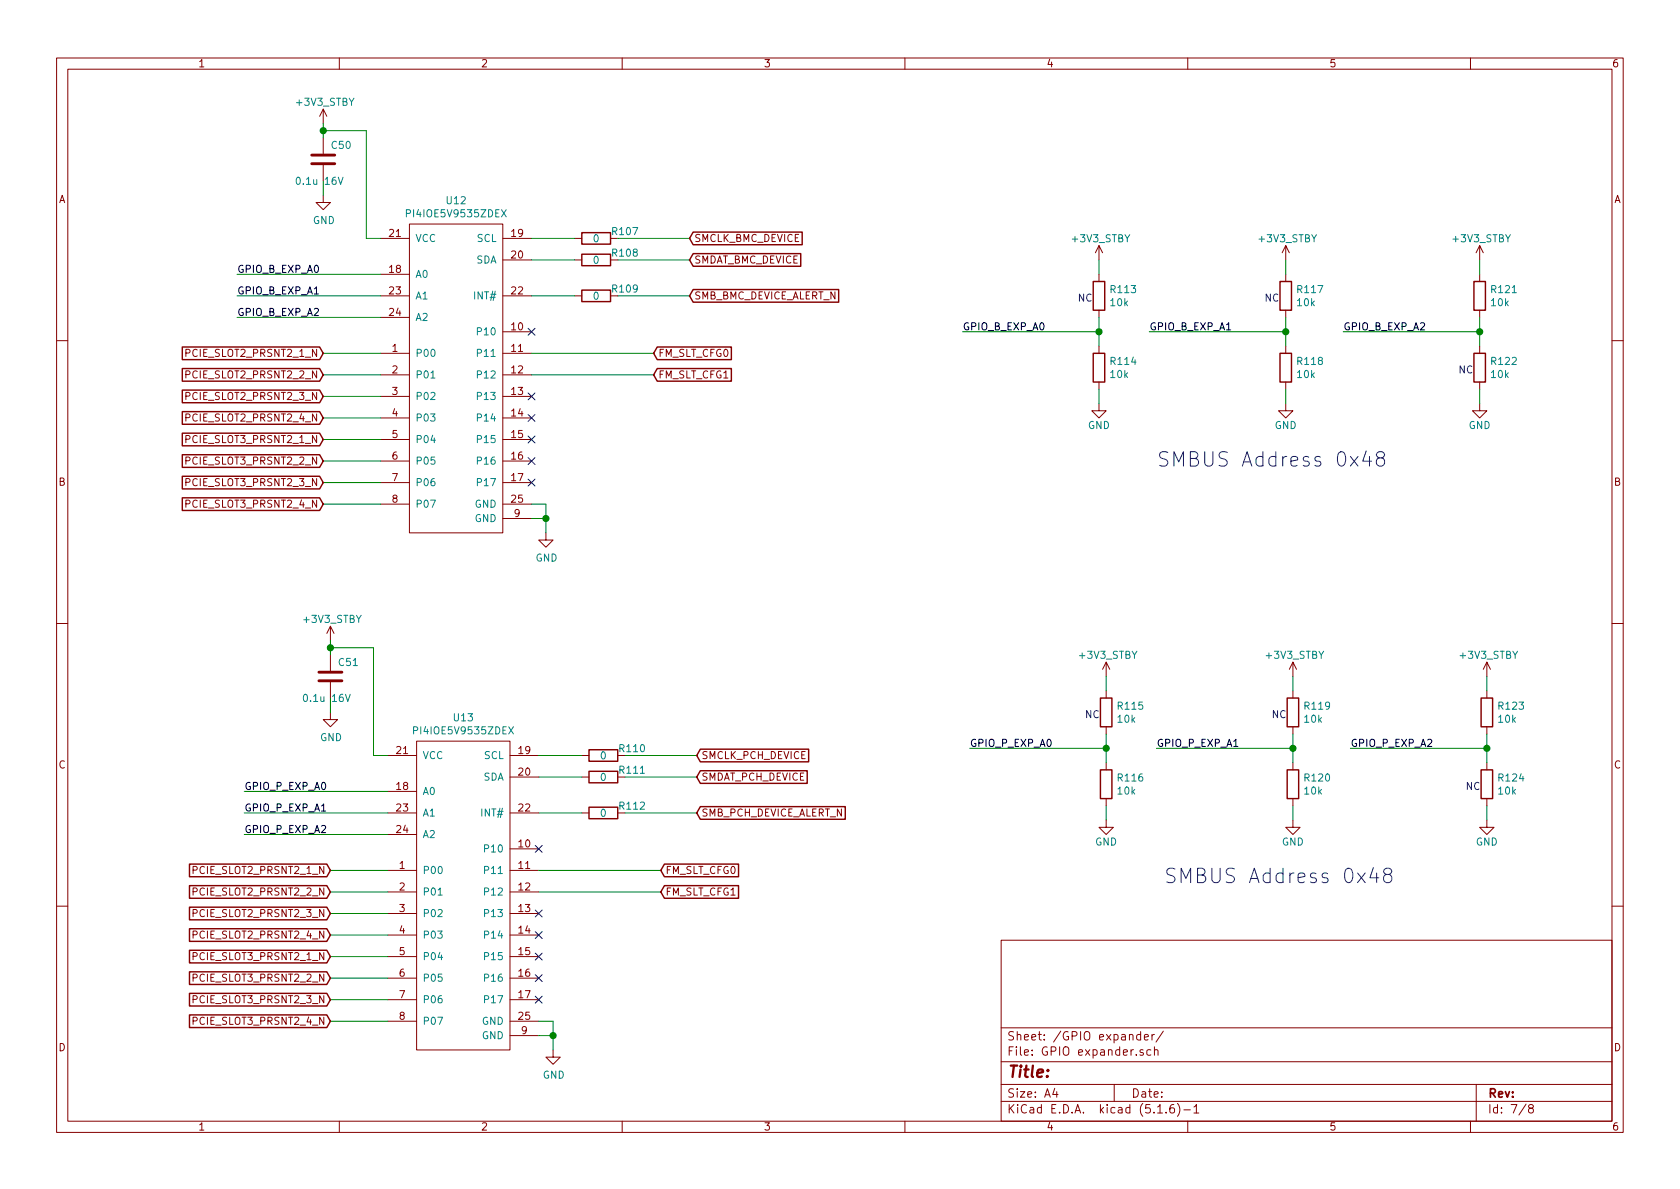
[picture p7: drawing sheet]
EESchema Schematic File Version 4
EELAYER 30 0
EELAYER END
$Descr A4 11693 8268
encoding utf-8
Sheet 7 8
Title ""
Date ""
Rev ""
Comp ""
Comment1 ""
Comment2 ""
Comment3 ""
Comment4 ""
$EndDescr
$Comp
L Device:R R107
U 1 1
P 4150 1650
F 0 "R107" V 4100 1850 50  0000 C CNN
F 1 "0" V 4150 1650 50  0000 C CNN
F 2 "Resistors_SMD:R_0402" V 4080 1650 50  0001 C CNN
F 3 "~" H 4150 1650 50  0001 C CNN
	1    4150 1650
	0    1    1    0   
$EndComp
Wire Wire Line
	4300 1650 4800 1650
Wire Wire Line
	4000 1650 3700 1650
$Comp
L Device:R R108
U 1 1
P 4150 1800
F 0 "R108" V 4100 2000 50  0000 C CNN
F 1 "0" V 4150 1800 50  0000 C CNN
F 2 "Resistors_SMD:R_0402" V 4080 1800 50  0001 C CNN
F 3 "~" H 4150 1800 50  0001 C CNN
	1    4150 1800
	0    1    1    0   
$EndComp
Wire Wire Line
	4300 1800 4800 1800
Wire Wire Line
	4000 1800 3700 1800
Text GLabel 4800 1800 2    50   Input ~ 0
SMDAT_BMC_DEVICE
Text GLabel 4800 1650 2    50   Input ~ 0
SMCLK_BMC_DEVICE
$Comp
L Device:R R109
U 1 1
P 4150 2050
F 0 "R109" V 4100 2250 50  0000 C CNN
F 1 "0" V 4150 2050 50  0000 C CNN
F 2 "Resistors_SMD:R_0402" V 4080 2050 50  0001 C CNN
F 3 "~" H 4150 2050 50  0001 C CNN
	1    4150 2050
	0    1    1    0   
$EndComp
Wire Wire Line
	4300 2050 4800 2050
Wire Wire Line
	4000 2050 3700 2050
Text GLabel 4800 2050 2    50   Input ~ 0
SMB_BMC_DEVICE_ALERT_N
Wire Wire Line
	3700 3600 3800 3600
Wire Wire Line
	3800 3600 3800 3700
$Comp
L power:GND #PWR092
U 1 1
P 3800 3700
F 0 "#PWR092" H 3800 3450 50  0001 C CNN
F 1 "GND" H 3805 3527 50  0000 C CNN
F 2 "" H 3800 3700 50  0001 C CNN
F 3 "" H 3800 3700 50  0001 C CNN
	1    3800 3700
	1    0    0    -1  
$EndComp
$Comp
L Device:C C50
U 1 1
P 2250 1100
F 0 "C50" H 2300 1200 50  0000 L CNN
F 1 "0.1u 16V" H 2050 950 50  0000 L CNN
F 2 "Capacitors_SMD:C_0402" H 2288 950 50  0001 C CNN
F 3 "~" H 2250 1100 50  0001 C CNN
	1    2250 1100
	1    0    0    -1  
$EndComp
$Comp
L switch_leopard:+3V3_STBY #PWR0150
U 1 1
P 2250 850
F 0 "#PWR0150" H 2250 850 50  0001 C CNN
F 1 "+3V3_STBY" H 2050 1000 50  0000 L CNN
F 2 "" H 2250 850 50  0001 C CNN
F 3 "" H 2250 850 50  0001 C CNN
	1    2250 850 
	1    0    0    -1  
$EndComp
Wire Wire Line
	2250 850  2250 900 
Wire Wire Line
	2250 1250 2250 1350
$Comp
L power:GND #PWR090
U 1 1
P 2250 1350
F 0 "#PWR090" H 2250 1100 50  0001 C CNN
F 1 "GND" H 2255 1177 50  0000 C CNN
F 2 "" H 2250 1350 50  0001 C CNN
F 3 "" H 2250 1350 50  0001 C CNN
	1    2250 1350
	1    0    0    -1  
$EndComp
Wire Wire Line
	2250 900  2550 900 
Wire Wire Line
	2550 900  2550 1650
Wire Wire Line
	2550 1650 2650 1650
Connection ~ 2250 900 
Wire Wire Line
	2250 900  2250 950 
Text GLabel 2250 2450 0    50   Input ~ 0
PCIE_SLOT2_PRSNT2_1_N
Text GLabel 2250 2600 0    50   Input ~ 0
PCIE_SLOT2_PRSNT2_2_N
Text GLabel 2250 2750 0    50   Input ~ 0
PCIE_SLOT2_PRSNT2_3_N
Text GLabel 2250 2900 0    50   Input ~ 0
PCIE_SLOT2_PRSNT2_4_N
Text GLabel 2250 3050 0    50   Input ~ 0
PCIE_SLOT3_PRSNT2_1_N
Text GLabel 2250 3200 0    50   Input ~ 0
PCIE_SLOT3_PRSNT2_2_N
Text GLabel 2250 3350 0    50   Input ~ 0
PCIE_SLOT3_PRSNT2_3_N
Text GLabel 2250 3500 0    50   Input ~ 0
PCIE_SLOT3_PRSNT2_4_N
Wire Wire Line
	2650 2450 2250 2450
Wire Wire Line
	2650 2600 2250 2600
Wire Wire Line
	2650 2750 2250 2750
Wire Wire Line
	2650 2900 2250 2900
Wire Wire Line
	2650 3050 2250 3050
Wire Wire Line
	2250 3200 2650 3200
Wire Wire Line
	2250 3350 2650 3350
Wire Wire Line
	2650 3500 2250 3500
Text Label 1650 1900 0    50   ~ 0
GPIO_B_EXP_A0
Text Label 1650 2050 0    50   ~ 0
GPIO_B_EXP_A1
Text Label 1650 2200 0    50   ~ 0
GPIO_B_EXP_A2
Wire Wire Line
	1650 1900 2650 1900
Wire Wire Line
	2650 2050 1650 2050
Wire Wire Line
	1650 2200 2650 2200
Wire Wire Line
	6700 2300 7650 2300
Wire Wire Line
	7650 2300 7650 2200
Wire Wire Line
	7650 2300 7650 2400
Connection ~ 7650 2300
$Comp
L Device:R R?
U 1 1
P 7650 2050
AR Path="/6112E2C2/6250A6DC" Ref="R?"  Part="1" 
AR Path="/624BB3DA/6250A6DC" Ref="R113"  Part="1" 
F 0 "R113" H 7720 2096 50  0000 L CNN
F 1 "10k" H 7720 2005 50  0000 L CNN
F 2 "Resistors_SMD:R_0402" V 7580 2050 50  0001 C CNN
F 3 "~" H 7650 2050 50  0001 C CNN
	1    7650 2050
	1    0    0    -1  
$EndComp
$Comp
L Device:R R?
U 1 1
P 7650 2550
AR Path="/6112E2C2/6250A6E2" Ref="R?"  Part="1" 
AR Path="/624BB3DA/6250A6E2" Ref="R114"  Part="1" 
F 0 "R114" H 7720 2596 50  0000 L CNN
F 1 "10k" H 7720 2505 50  0000 L CNN
F 2 "Resistors_SMD:R_0402" V 7580 2550 50  0001 C CNN
F 3 "~" H 7650 2550 50  0001 C CNN
	1    7650 2550
	1    0    0    -1  
$EndComp
Wire Wire Line
	7650 2700 7650 2800
Wire Wire Line
	7650 1900 7650 1800
$Comp
L switch_leopard:+3V3_STBY PWR?
U 1 1
P 7650 1800
AR Path="/6112E2C2/6250A6EA" Ref="PWR?"  Part="1" 
AR Path="/624BB3DA/6250A6EA" Ref="#PWR0151"  Part="1" 
F 0 "#PWR0151" H 7650 1800 50  0001 C CNN
F 1 "+3V3_STBY" H 7450 1950 50  0000 L CNN
F 2 "" H 7650 1800 50  0001 C CNN
F 3 "" H 7650 1800 50  0001 C CNN
	1    7650 1800
	1    0    0    -1  
$EndComp
$Comp
L power:GND #PWR?
U 1 1
P 7650 2800
AR Path="/6112E2C2/6250A6F0" Ref="#PWR?"  Part="1" 
AR Path="/624BB3DA/6250A6F0" Ref="#PWR094"  Part="1" 
F 0 "#PWR094" H 7650 2550 50  0001 C CNN
F 1 "GND" H 7650 2650 50  0000 C CNN
F 2 "" H 7650 2800 50  0001 C CNN
F 3 "" H 7650 2800 50  0001 C CNN
	1    7650 2800
	1    0    0    -1  
$EndComp
Text Notes 7500 2100 0    50   ~ 0
NC
Wire Wire Line
	8000 2300 8950 2300
Wire Wire Line
	8950 2300 8950 2200
Wire Wire Line
	8950 2300 8950 2400
Connection ~ 8950 2300
$Comp
L Device:R R?
U 1 1
P 8950 2050
AR Path="/6112E2C2/6250A6FC" Ref="R?"  Part="1" 
AR Path="/624BB3DA/6250A6FC" Ref="R117"  Part="1" 
F 0 "R117" H 9020 2096 50  0000 L CNN
F 1 "10k" H 9020 2005 50  0000 L CNN
F 2 "Resistors_SMD:R_0402" V 8880 2050 50  0001 C CNN
F 3 "~" H 8950 2050 50  0001 C CNN
	1    8950 2050
	1    0    0    -1  
$EndComp
$Comp
L Device:R R?
U 1 1
P 8950 2550
AR Path="/6112E2C2/6250A702" Ref="R?"  Part="1" 
AR Path="/624BB3DA/6250A702" Ref="R118"  Part="1" 
F 0 "R118" H 9020 2596 50  0000 L CNN
F 1 "10k" H 9020 2505 50  0000 L CNN
F 2 "Resistors_SMD:R_0402" V 8880 2550 50  0001 C CNN
F 3 "~" H 8950 2550 50  0001 C CNN
	1    8950 2550
	1    0    0    -1  
$EndComp
Wire Wire Line
	8950 2700 8950 2800
Wire Wire Line
	8950 1900 8950 1800
$Comp
L switch_leopard:+3V3_STBY PWR?
U 1 1
P 8950 1800
AR Path="/6112E2C2/6250A70A" Ref="PWR?"  Part="1" 
AR Path="/624BB3DA/6250A70A" Ref="#PWR0152"  Part="1" 
F 0 "#PWR0152" H 8950 1800 50  0001 C CNN
F 1 "+3V3_STBY" H 8750 1950 50  0000 L CNN
F 2 "" H 8950 1800 50  0001 C CNN
F 3 "" H 8950 1800 50  0001 C CNN
	1    8950 1800
	1    0    0    -1  
$EndComp
$Comp
L power:GND #PWR?
U 1 1
P 8950 2800
AR Path="/6112E2C2/6250A710" Ref="#PWR?"  Part="1" 
AR Path="/624BB3DA/6250A710" Ref="#PWR096"  Part="1" 
F 0 "#PWR096" H 8950 2550 50  0001 C CNN
F 1 "GND" H 8950 2650 50  0000 C CNN
F 2 "" H 8950 2800 50  0001 C CNN
F 3 "" H 8950 2800 50  0001 C CNN
	1    8950 2800
	1    0    0    -1  
$EndComp
Text Notes 8800 2100 0    50   ~ 0
NC
Text Notes 8050 3250 0    100  ~ 0
SMBUS Address 0x48
Wire Wire Line
	9350 2300 10300 2300
Wire Wire Line
	10300 2300 10300 2200
Wire Wire Line
	10300 2300 10300 2400
Connection ~ 10300 2300
$Comp
L Device:R R?
U 1 1
P 10300 2050
AR Path="/6112E2C2/6250AED4" Ref="R?"  Part="1" 
AR Path="/624BB3DA/6250AED4" Ref="R121"  Part="1" 
F 0 "R121" H 10370 2096 50  0000 L CNN
F 1 "10k" H 10370 2005 50  0000 L CNN
F 2 "Resistors_SMD:R_0402" V 10230 2050 50  0001 C CNN
F 3 "~" H 10300 2050 50  0001 C CNN
	1    10300 2050
	1    0    0    -1  
$EndComp
$Comp
L Device:R R?
U 1 1
P 10300 2550
AR Path="/6112E2C2/6250AEDE" Ref="R?"  Part="1" 
AR Path="/624BB3DA/6250AEDE" Ref="R122"  Part="1" 
F 0 "R122" H 10370 2596 50  0000 L CNN
F 1 "10k" H 10370 2505 50  0000 L CNN
F 2 "Resistors_SMD:R_0402" V 10230 2550 50  0001 C CNN
F 3 "~" H 10300 2550 50  0001 C CNN
	1    10300 2550
	1    0    0    -1  
$EndComp
Wire Wire Line
	10300 2700 10300 2800
Wire Wire Line
	10300 1900 10300 1800
$Comp
L switch_leopard:+3V3_STBY PWR?
U 1 1
P 10300 1800
AR Path="/6112E2C2/6250AEEA" Ref="PWR?"  Part="1" 
AR Path="/624BB3DA/6250AEEA" Ref="#PWR0153"  Part="1" 
F 0 "#PWR0153" H 10300 1800 50  0001 C CNN
F 1 "+3V3_STBY" H 10100 1950 50  0000 L CNN
F 2 "" H 10300 1800 50  0001 C CNN
F 3 "" H 10300 1800 50  0001 C CNN
	1    10300 1800
	1    0    0    -1  
$EndComp
$Comp
L power:GND #PWR?
U 1 1
P 10300 2800
AR Path="/6112E2C2/6250AEF4" Ref="#PWR?"  Part="1" 
AR Path="/624BB3DA/6250AEF4" Ref="#PWR098"  Part="1" 
F 0 "#PWR098" H 10300 2550 50  0001 C CNN
F 1 "GND" H 10300 2650 50  0000 C CNN
F 2 "" H 10300 2800 50  0001 C CNN
F 3 "" H 10300 2800 50  0001 C CNN
	1    10300 2800
	1    0    0    -1  
$EndComp
Text Notes 10150 2600 0    50   ~ 0
NC
Text Label 6700 2300 0    50   ~ 0
GPIO_B_EXP_A0
Text Label 8000 2300 0    50   ~ 0
GPIO_B_EXP_A1
Text Label 9350 2300 0    50   ~ 0
GPIO_B_EXP_A2
Wire Wire Line
	4550 2450 3700 2450
Wire Wire Line
	4550 2600 3700 2600
Text GLabel 4550 2600 2    50   Input ~ 0
FM_SLT_CFG1
Text GLabel 4550 2450 2    50   Input ~ 0
FM_SLT_CFG0
$Comp
L Device:R R110
U 1 1
P 4200 5250
F 0 "R110" V 4150 5450 50  0000 C CNN
F 1 "0" V 4200 5250 50  0000 C CNN
F 2 "Resistors_SMD:R_0402" V 4130 5250 50  0001 C CNN
F 3 "~" H 4200 5250 50  0001 C CNN
	1    4200 5250
	0    1    1    0   
$EndComp
Wire Wire Line
	4350 5250 4850 5250
Wire Wire Line
	4050 5250 3750 5250
$Comp
L Device:R R111
U 1 1
P 4200 5400
F 0 "R111" V 4150 5600 50  0000 C CNN
F 1 "0" V 4200 5400 50  0000 C CNN
F 2 "Resistors_SMD:R_0402" V 4130 5400 50  0001 C CNN
F 3 "~" H 4200 5400 50  0001 C CNN
	1    4200 5400
	0    1    1    0   
$EndComp
Wire Wire Line
	4350 5400 4850 5400
Wire Wire Line
	4050 5400 3750 5400
Text GLabel 4850 5400 2    50   Input ~ 0
SMDAT_PCH_DEVICE
Text GLabel 4850 5250 2    50   Input ~ 0
SMCLK_PCH_DEVICE
$Comp
L Device:R R112
U 1 1
P 4200 5650
F 0 "R112" V 4150 5850 50  0000 C CNN
F 1 "0" V 4200 5650 50  0000 C CNN
F 2 "Resistors_SMD:R_0402" V 4130 5650 50  0001 C CNN
F 3 "~" H 4200 5650 50  0001 C CNN
	1    4200 5650
	0    1    1    0   
$EndComp
Wire Wire Line
	4350 5650 4850 5650
Wire Wire Line
	4050 5650 3750 5650
Text GLabel 4850 5650 2    50   Input ~ 0
SMB_PCH_DEVICE_ALERT_N
Wire Wire Line
	3750 7200 3850 7200
Wire Wire Line
	3850 7200 3850 7300
$Comp
L power:GND #PWR093
U 1 1
P 3850 7300
F 0 "#PWR093" H 3850 7050 50  0001 C CNN
F 1 "GND" H 3855 7127 50  0000 C CNN
F 2 "" H 3850 7300 50  0001 C CNN
F 3 "" H 3850 7300 50  0001 C CNN
	1    3850 7300
	1    0    0    -1  
$EndComp
$Comp
L Device:C C51
U 1 1
P 2300 4700
F 0 "C51" H 2350 4800 50  0000 L CNN
F 1 "0.1u 16V" H 2100 4550 50  0000 L CNN
F 2 "Capacitors_SMD:C_0402" H 2338 4550 50  0001 C CNN
F 3 "~" H 2300 4700 50  0001 C CNN
	1    2300 4700
	1    0    0    -1  
$EndComp
$Comp
L switch_leopard:+3V3_STBY #PWR0154
U 1 1
P 2300 4450
F 0 "#PWR0154" H 2300 4450 50  0001 C CNN
F 1 "+3V3_STBY" H 2100 4600 50  0000 L CNN
F 2 "" H 2300 4450 50  0001 C CNN
F 3 "" H 2300 4450 50  0001 C CNN
	1    2300 4450
	1    0    0    -1  
$EndComp
Wire Wire Line
	2300 4450 2300 4500
Wire Wire Line
	2300 4850 2300 4950
$Comp
L power:GND #PWR091
U 1 1
P 2300 4950
F 0 "#PWR091" H 2300 4700 50  0001 C CNN
F 1 "GND" H 2305 4777 50  0000 C CNN
F 2 "" H 2300 4950 50  0001 C CNN
F 3 "" H 2300 4950 50  0001 C CNN
	1    2300 4950
	1    0    0    -1  
$EndComp
Wire Wire Line
	2300 4500 2600 4500
Wire Wire Line
	2600 4500 2600 5250
Wire Wire Line
	2600 5250 2700 5250
Connection ~ 2300 4500
Wire Wire Line
	2300 4500 2300 4550
Text GLabel 2300 6050 0    50   Input ~ 0
PCIE_SLOT2_PRSNT2_1_N
Text GLabel 2300 6200 0    50   Input ~ 0
PCIE_SLOT2_PRSNT2_2_N
Text GLabel 2300 6350 0    50   Input ~ 0
PCIE_SLOT2_PRSNT2_3_N
Text GLabel 2300 6500 0    50   Input ~ 0
PCIE_SLOT2_PRSNT2_4_N
Text GLabel 2300 6650 0    50   Input ~ 0
PCIE_SLOT3_PRSNT2_1_N
Text GLabel 2300 6800 0    50   Input ~ 0
PCIE_SLOT3_PRSNT2_2_N
Text GLabel 2300 6950 0    50   Input ~ 0
PCIE_SLOT3_PRSNT2_3_N
Text GLabel 2300 7100 0    50   Input ~ 0
PCIE_SLOT3_PRSNT2_4_N
Wire Wire Line
	2700 6050 2300 6050
Wire Wire Line
	2700 6200 2300 6200
Wire Wire Line
	2700 6350 2300 6350
Wire Wire Line
	2700 6500 2300 6500
Wire Wire Line
	2700 6650 2300 6650
Wire Wire Line
	2300 6800 2700 6800
Wire Wire Line
	2300 6950 2700 6950
Wire Wire Line
	2700 7100 2300 7100
Text Label 1700 5500 0    50   ~ 0
GPIO_P_EXP_A0
Text Label 1700 5650 0    50   ~ 0
GPIO_P_EXP_A1
Text Label 1700 5800 0    50   ~ 0
GPIO_P_EXP_A2
Wire Wire Line
	1700 5500 2700 5500
Wire Wire Line
	2700 5650 1700 5650
Wire Wire Line
	1700 5800 2700 5800
Wire Wire Line
	6750 5200 7700 5200
Wire Wire Line
	7700 5200 7700 5100
Wire Wire Line
	7700 5200 7700 5300
Connection ~ 7700 5200
$Comp
L Device:R R?
U 1 1
P 7700 4950
AR Path="/6112E2C2/625184EA" Ref="R?"  Part="1" 
AR Path="/624BB3DA/625184EA" Ref="R115"  Part="1" 
F 0 "R115" H 7770 4996 50  0000 L CNN
F 1 "10k" H 7770 4905 50  0000 L CNN
F 2 "Resistors_SMD:R_0402" V 7630 4950 50  0001 C CNN
F 3 "~" H 7700 4950 50  0001 C CNN
	1    7700 4950
	1    0    0    -1  
$EndComp
$Comp
L Device:R R?
U 1 1
P 7700 5450
AR Path="/6112E2C2/625184F4" Ref="R?"  Part="1" 
AR Path="/624BB3DA/625184F4" Ref="R116"  Part="1" 
F 0 "R116" H 7770 5496 50  0000 L CNN
F 1 "10k" H 7770 5405 50  0000 L CNN
F 2 "Resistors_SMD:R_0402" V 7630 5450 50  0001 C CNN
F 3 "~" H 7700 5450 50  0001 C CNN
	1    7700 5450
	1    0    0    -1  
$EndComp
Wire Wire Line
	7700 5600 7700 5700
Wire Wire Line
	7700 4800 7700 4700
$Comp
L switch_leopard:+3V3_STBY PWR?
U 1 1
P 7700 4700
AR Path="/6112E2C2/62518500" Ref="PWR?"  Part="1" 
AR Path="/624BB3DA/62518500" Ref="#PWR0155"  Part="1" 
F 0 "#PWR0155" H 7700 4700 50  0001 C CNN
F 1 "+3V3_STBY" H 7500 4850 50  0000 L CNN
F 2 "" H 7700 4700 50  0001 C CNN
F 3 "" H 7700 4700 50  0001 C CNN
	1    7700 4700
	1    0    0    -1  
$EndComp
$Comp
L power:GND #PWR?
U 1 1
P 7700 5700
AR Path="/6112E2C2/6251850A" Ref="#PWR?"  Part="1" 
AR Path="/624BB3DA/6251850A" Ref="#PWR095"  Part="1" 
F 0 "#PWR095" H 7700 5450 50  0001 C CNN
F 1 "GND" H 7700 5550 50  0000 C CNN
F 2 "" H 7700 5700 50  0001 C CNN
F 3 "" H 7700 5700 50  0001 C CNN
	1    7700 5700
	1    0    0    -1  
$EndComp
Text Notes 7550 5000 0    50   ~ 0
NC
Wire Wire Line
	8050 5200 9000 5200
Wire Wire Line
	9000 5200 9000 5100
Wire Wire Line
	9000 5200 9000 5300
Connection ~ 9000 5200
$Comp
L Device:R R?
U 1 1
P 9000 4950
AR Path="/6112E2C2/62518519" Ref="R?"  Part="1" 
AR Path="/624BB3DA/62518519" Ref="R119"  Part="1" 
F 0 "R119" H 9070 4996 50  0000 L CNN
F 1 "10k" H 9070 4905 50  0000 L CNN
F 2 "Resistors_SMD:R_0402" V 8930 4950 50  0001 C CNN
F 3 "~" H 9000 4950 50  0001 C CNN
	1    9000 4950
	1    0    0    -1  
$EndComp
$Comp
L Device:R R?
U 1 1
P 9000 5450
AR Path="/6112E2C2/62518523" Ref="R?"  Part="1" 
AR Path="/624BB3DA/62518523" Ref="R120"  Part="1" 
F 0 "R120" H 9070 5496 50  0000 L CNN
F 1 "10k" H 9070 5405 50  0000 L CNN
F 2 "Resistors_SMD:R_0402" V 8930 5450 50  0001 C CNN
F 3 "~" H 9000 5450 50  0001 C CNN
	1    9000 5450
	1    0    0    -1  
$EndComp
Wire Wire Line
	9000 5600 9000 5700
Wire Wire Line
	9000 4800 9000 4700
$Comp
L switch_leopard:+3V3_STBY PWR?
U 1 1
P 9000 4700
AR Path="/6112E2C2/6251852F" Ref="PWR?"  Part="1" 
AR Path="/624BB3DA/6251852F" Ref="#PWR0156"  Part="1" 
F 0 "#PWR0156" H 9000 4700 50  0001 C CNN
F 1 "+3V3_STBY" H 8800 4850 50  0000 L CNN
F 2 "" H 9000 4700 50  0001 C CNN
F 3 "" H 9000 4700 50  0001 C CNN
	1    9000 4700
	1    0    0    -1  
$EndComp
$Comp
L power:GND #PWR?
U 1 1
P 9000 5700
AR Path="/6112E2C2/62518539" Ref="#PWR?"  Part="1" 
AR Path="/624BB3DA/62518539" Ref="#PWR097"  Part="1" 
F 0 "#PWR097" H 9000 5450 50  0001 C CNN
F 1 "GND" H 9000 5550 50  0000 C CNN
F 2 "" H 9000 5700 50  0001 C CNN
F 3 "" H 9000 5700 50  0001 C CNN
	1    9000 5700
	1    0    0    -1  
$EndComp
Text Notes 8850 5000 0    50   ~ 0
NC
Text Notes 8100 6150 0    100  ~ 0
SMBUS Address 0x48
Wire Wire Line
	9400 5200 10350 5200
Wire Wire Line
	10350 5200 10350 5100
Wire Wire Line
	10350 5200 10350 5300
Connection ~ 10350 5200
$Comp
L Device:R R?
U 1 1
P 10350 4950
AR Path="/6112E2C2/62518549" Ref="R?"  Part="1" 
AR Path="/624BB3DA/62518549" Ref="R123"  Part="1" 
F 0 "R123" H 10420 4996 50  0000 L CNN
F 1 "10k" H 10420 4905 50  0000 L CNN
F 2 "Resistors_SMD:R_0402" V 10280 4950 50  0001 C CNN
F 3 "~" H 10350 4950 50  0001 C CNN
	1    10350 4950
	1    0    0    -1  
$EndComp
$Comp
L Device:R R?
U 1 1
P 10350 5450
AR Path="/6112E2C2/62518553" Ref="R?"  Part="1" 
AR Path="/624BB3DA/62518553" Ref="R124"  Part="1" 
F 0 "R124" H 10420 5496 50  0000 L CNN
F 1 "10k" H 10420 5405 50  0000 L CNN
F 2 "Resistors_SMD:R_0402" V 10280 5450 50  0001 C CNN
F 3 "~" H 10350 5450 50  0001 C CNN
	1    10350 5450
	1    0    0    -1  
$EndComp
Wire Wire Line
	10350 5600 10350 5700
Wire Wire Line
	10350 4800 10350 4700
$Comp
L switch_leopard:+3V3_STBY PWR?
U 1 1
P 10350 4700
AR Path="/6112E2C2/6251855F" Ref="PWR?"  Part="1" 
AR Path="/624BB3DA/6251855F" Ref="#PWR0157"  Part="1" 
F 0 "#PWR0157" H 10350 4700 50  0001 C CNN
F 1 "+3V3_STBY" H 10150 4850 50  0000 L CNN
F 2 "" H 10350 4700 50  0001 C CNN
F 3 "" H 10350 4700 50  0001 C CNN
	1    10350 4700
	1    0    0    -1  
$EndComp
$Comp
L power:GND #PWR?
U 1 1
P 10350 5700
AR Path="/6112E2C2/62518569" Ref="#PWR?"  Part="1" 
AR Path="/624BB3DA/62518569" Ref="#PWR099"  Part="1" 
F 0 "#PWR099" H 10350 5450 50  0001 C CNN
F 1 "GND" H 10350 5550 50  0000 C CNN
F 2 "" H 10350 5700 50  0001 C CNN
F 3 "" H 10350 5700 50  0001 C CNN
	1    10350 5700
	1    0    0    -1  
$EndComp
Text Notes 10200 5500 0    50   ~ 0
NC
Text Label 6750 5200 0    50   ~ 0
GPIO_P_EXP_A0
Text Label 8050 5200 0    50   ~ 0
GPIO_P_EXP_A1
Text Label 9400 5200 0    50   ~ 0
GPIO_P_EXP_A2
Wire Wire Line
	4600 6050 3750 6050
Wire Wire Line
	4600 6200 3750 6200
Text GLabel 4600 6200 2    50   Input ~ 0
FM_SLT_CFG1
Text GLabel 4600 6050 2    50   Input ~ 0
FM_SLT_CFG0
NoConn ~ 3700 2300
NoConn ~ 3700 2750
NoConn ~ 3700 2900
NoConn ~ 3700 3050
NoConn ~ 3700 3200
NoConn ~ 3700 3350
NoConn ~ 3750 5900
NoConn ~ 3750 6350
NoConn ~ 3750 6500
NoConn ~ 3750 6650
NoConn ~ 3750 6800
NoConn ~ 3750 6950
Wire Wire Line
	3750 7100 3850 7100
Wire Wire Line
	3850 7100 3850 7200
Connection ~ 3850 7200
Wire Wire Line
	3700 3500 3800 3500
Wire Wire Line
	3800 3500 3800 3600
Connection ~ 3800 3600
$Comp
L switch_leopard:PI4IOE5V9535ZDEX U13
U 1 1
P 3250 6250
F 0 "U13" H 3225 7515 50  0000 C CNN
F 1 "PI4IOE5V9535ZDEX" H 3225 7424 50  0000 C CNN
F 2 "Switch PCIe:TQFN-24_4x4mm_Pitch0.5mm" H 3250 7400 50  0001 C CNN
F 3 "" H 3250 7400 50  0001 C CNN
	1    3250 6250
	1    0    0    -1  
$EndComp
$Comp
L switch_leopard:PI4IOE5V9535ZDEX U12
U 1 1
P 3200 2650
F 0 "U12" H 3175 3915 50  0000 C CNN
F 1 "PI4IOE5V9535ZDEX" H 3175 3824 50  0000 C CNN
F 2 "Switch PCIe:TQFN-24_4x4mm_Pitch0.5mm" H 3200 3800 50  0001 C CNN
F 3 "" H 3200 3800 50  0001 C CNN
	1    3200 2650
	1    0    0    -1  
$EndComp
$EndSCHEMATC
